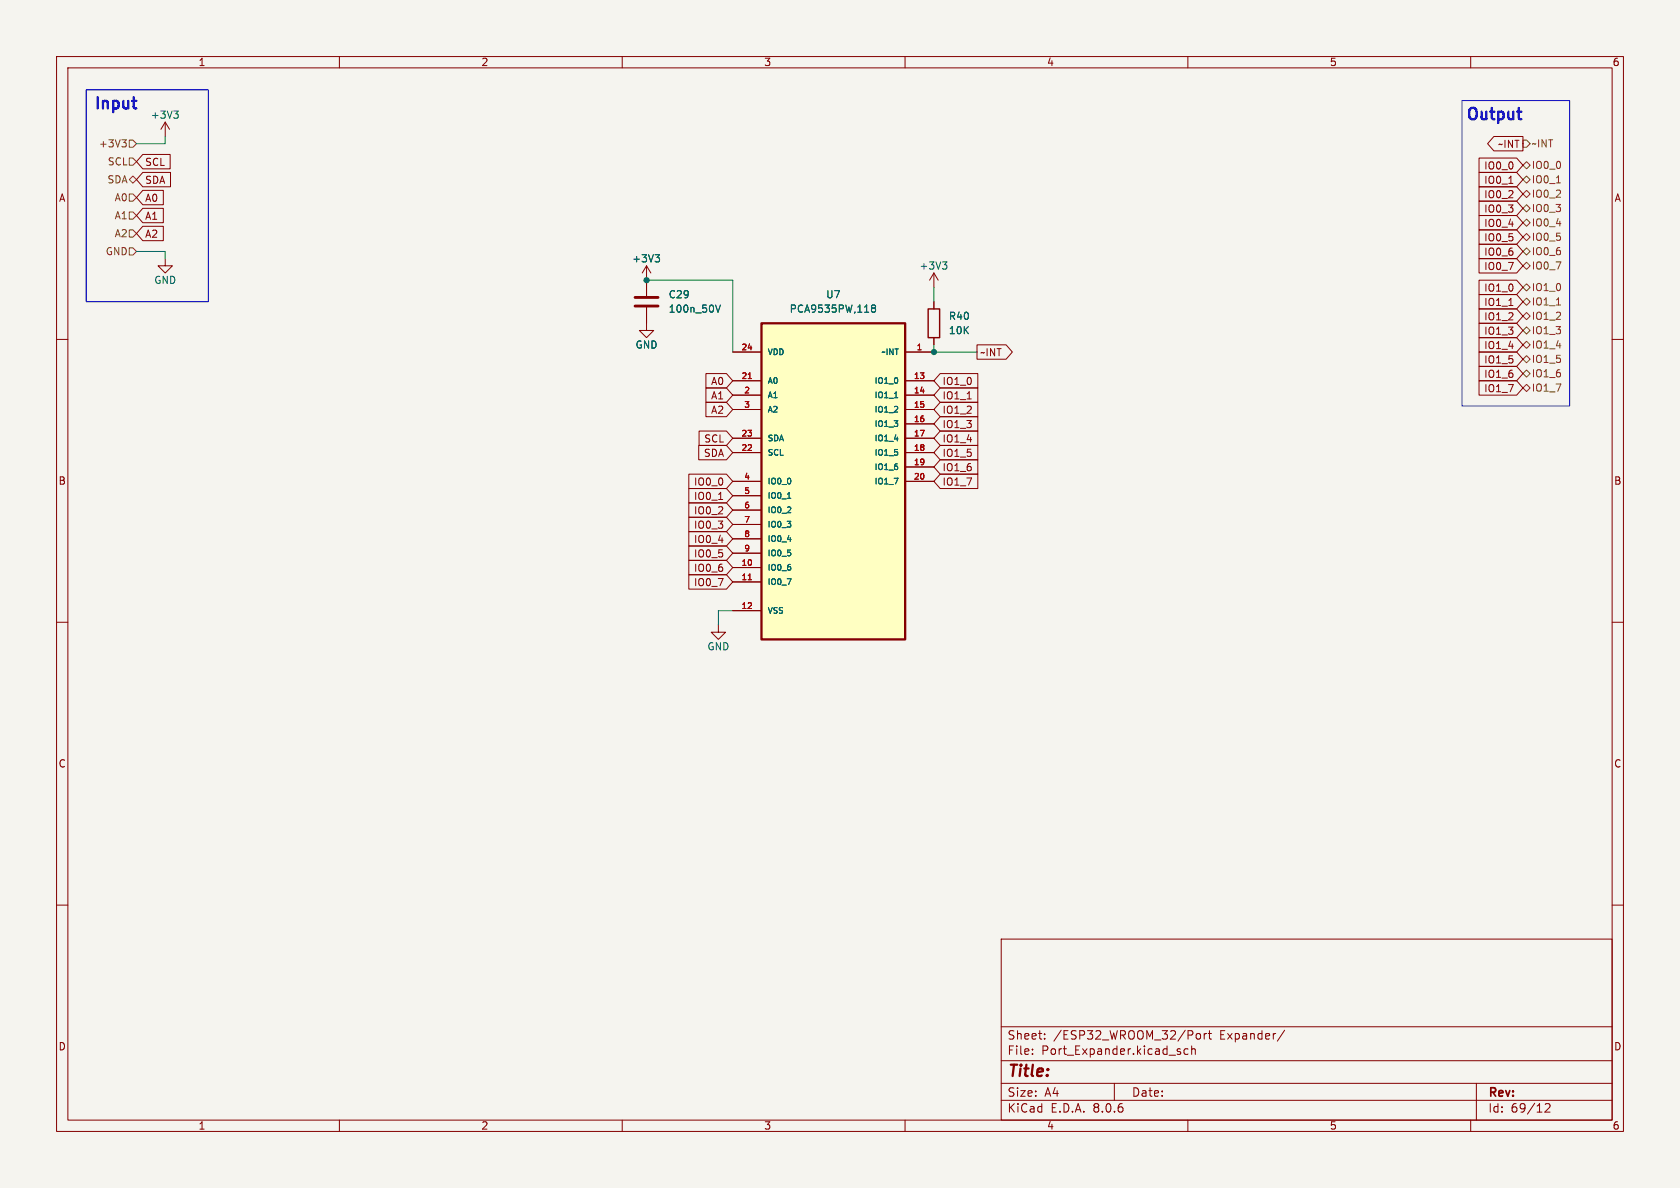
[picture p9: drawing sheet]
<svg xmlns="http://www.w3.org/2000/svg" width="297mm" height="210mm" viewBox="0 0 297 210" stroke-linecap="round" stroke-linejoin="round" font-family="sans-serif">
<path d="M0 0h297v210h-297z" fill="#f5f4ef" stroke="#f5f4ef" stroke-width=".18"/>
<g fill="none" stroke="#840000" stroke-width=".18">
<path d="M10 10h277v190h-277zM12 12h273v186h-273zM60 10v2M110 10v2M160 10v2M210 10v2M260 10v2M29.2 21.6l-.8 1.3M29.2 21.6v2.5M29.2 21.6l.8 1.3M10 60h2M114.3 54.4v4h1.3l-1.3 1.3-1.3-1.3h1.3"/>
<path d="M114.3 47v5.3M114.3 47l-.8 1.3M114.3 47l.8 1.3M165.1 48.3v2.5M165.1 53.3v1.3M165.1 59.7v1.3M165.1 48.3l-.8 1.2M165.1 48.3l.8 1.2M285 60h2M10 110h2M127 110.5v1.3h1.3l-1.3 1.2-1.3-1.2h1.3M285 110h2"/>
<path d="M10 160h2M285 160h2M177 166h108v32h-108zM60 198v2M110 198v2M160 198v2M177 194.5h108M177 191.5h108M177 187.5h108M177 181.5h108M182.5 186.3v.1M182.5 185.5v.1"/>
<path d="M184.7 183.6v.1M184.7 182.8v.1M197 191.5v3M208.3 185.9l.4 .1v.2l-.2 .2h-.3M208.3 185.4l.4 .1M210 198v2M210 185.5l-.4-.1-.3 .3v.4l.2 .2h.5M210.7 185.5l.2-.1 .3 .1 .1 .9M210.7 184.9v1.5M211.5 182.8l.5-.1 .2 .3v.4l-.1 .2-.4 .1-.2-.1M212.9 182.7v1M213.3 182.7l-.3 .1-.1 .2"/>
<path d="M213.6 182.7h.6M213.8 182.2v1.3l.4 .2M227.1 182.1l-1.3 2M260 198v2M261 191.5v6.5M273.2 195.2l.5-.1 .3 .1v.3l-.9 1.1h.9"/>
</g>
<path d="M30.7 19.6h.8l-.4 .5M31.3 20.1l.2 .3v.3l-.2 .2M115.8 45h.8l-.4 .5M116.4 45.5l.2 .3v.3l-.2 .2M126.5 53.9l.4 1.3 .5-1.3M166.6 46.3h.8l-.4 .5M167.2 46.8l.2 .2v.3l-.2 .3" fill="none" stroke="#006464" stroke-width=".18"/>
<path d="M164.1 54.6h2v5.1h-2z" fill="none" stroke="#840000" stroke-width=".25"/>
<path d="M112.3 54.1h4M112.3 52.6h4" fill="none" stroke="#840000" stroke-width=".51"/>
<path d="M134.6 57.2h25.4v55.8h-25.4z" fill="#ffffc2"/>
<path d="M134.6 57.2h25.4v55.8h-25.4z" fill="none" stroke="#840000" stroke-width=".41"/>
<g fill="none" stroke="#840000" stroke-width=".18">
<path d="M25.2 33.7h3.7v2.5h-3.7l-1.1-1.3zM25.2 30.5h4.9v2.5h-4.9l-1.1-1.2zM25.2 27.3h4.9v2.5h-4.9l-1.1-1.2zM25.2 36.8h3.7v2.6h-3.7l-1.1-1.3zM261.5 27.9h6.6l1.1 1.3-1.1 1.3h-6.6zM261.5 33h6.6l1.1 1.3-1.1 1.3h-6.6zM261.5 30.5h6.6l1.1 1.3-1.1 1.2h-6.6zM261.5 35.6h6.6l1.1 1.2-1.1 1.3h-6.6zM261.5 38.1h6.6l1.1 1.3-1.1 1.2h-6.6zM264.1 24.1h5.1v2.6h-5.1l-1.1-1.3zM266.7 32.4h.8M25.2 40h3.7v2.5h-3.7l-1.1-1.2z"/>
<path d="M29.2 45.7v1.3h1.3l-1.3 1.3-1.3-1.3h1.3M114.3 49.5v2.8M114.3 54.4v2.8M165.1 53.3v1.3M165.1 59.7v1.3M261.5 52.1h6.6l1.1 1.2-1.1 1.3h-6.6zM261.5 45.7h6.6l1.1 1.3-1.1 1.3h-6.6zM261.5 49.5h6.6l1.1 1.3-1.1 1.3h-6.6zM261.5 40.6h6.6l1.1 1.3-1.1 1.3h-6.6zM261.5 43.2h6.6l1.1 1.3-1.1 1.2h-6.6zM261.5 54.6h6.6l1.1 1.3-1.1 1.3h-6.6zM261.5 59.7h6.6l1.1 1.3-1.1 1.2h-6.6z"/>
<path d="M261.5 57.1h6.6l1.1 1.3-1.1 1.3h-6.6zM266.7 54h.8M123.5 78.7h4.9l1.1 1.3-1.1 1.3h-4.9zM123.6 76.2h4.8l1.1 1.3-1.1 1.2h-4.8zM124.8 68.6h3.6l1.1 1.3-1.1 1.2h-3.6zM124.8 66h3.6l1.1 1.3-1.1 1.3h-3.6zM124.8 71.1h3.6l1.1 1.3-1.1 1.3h-3.6zM129.5 62.2h5.1M129.5 67.3h5.1M129.5 69.9h5.1M129.5 72.4h5.1M129.5 77.5h5.1"/>
<path d="M160 62.2h5.1M160 67.3h5.1M160 69.9h5.1M160 72.4h5.1M160 74.9h5.1M160 77.5h5.1M166.2 66h6.7v2.6h-6.7l-1.1-1.3zM166.2 71.1h6.7v2.6h-6.7l-1.1-1.3zM166.2 68.6h6.7v2.5h-6.7l-1.1-1.2zM166.2 78.7h6.7v2.6h-6.7l-1.1-1.3zM166.2 73.7h6.7v2.5h-6.7l-1.1-1.3zM166.2 76.2h6.7v2.5h-6.7l-1.1-1.2z"/>
<path d="M171 70.5h.7M172.7 61h5.2l1.1 1.2-1.1 1.3h-5.2zM261.5 62.2h6.6l1.1 1.3-1.1 1.3h-6.6zM261.5 64.8h6.6l1.1 1.2-1.1 1.3h-6.6zM261.5 67.3h6.6l1.1 1.3-1.1 1.3h-6.6zM121.8 86.4h6.6l1.1 1.2-1.1 1.3h-6.6zM121.8 91.4h6.6l1.1 1.3-1.1 1.3h-6.6zM121.8 83.8h6.6l1.1 1.3-1.1 1.3h-6.6zM121.8 88.9h6.6l1.1 1.3-1.1 1.2h-6.6zM121.8 94h6.6l1.1 1.3-1.1 1.2h-6.6zM121.8 99.1h6.6l1.1 1.2-1.1 1.3h-6.6zM121.8 96.5h6.6l1.1 1.3-1.1 1.3h-6.6z"/>
<path d="M127 88.3h.8M129.5 80h5.1M129.5 85.1h5.1M129.5 87.6h5.1M129.5 90.2h5.1M129.5 92.7h5.1M129.5 95.3h5.1M129.5 97.8h5.1M160 80h5.1M160 82.6h5.1M160 85.1h5.1M166.2 81.3h6.7v2.5h-6.7l-1.1-1.2z"/>
<path d="M166.2 83.8h6.7v2.6h-6.7l-1.1-1.3zM121.8 101.6h6.6l1.1 1.3-1.1 1.2h-6.6zM129.5 100.3h5.1M129.5 102.9h5.1M129.5 108h5.1"/>
</g>
<path d="M132.3 66.9h.6M132.3 102.5h.6" fill="none" stroke="#a90000" stroke-width=".18"/>
<path d="M115.8 45h.8l-.4 .5M116.4 45.5l.2 .3v.3l-.2 .2M126.5 53.9l.4 1.3 .5-1.3M154.3 54.5l-.2-.3 .2-.3h.2l.3 .3-.3 .3M154.3 54.5l-.2 .2v.4l.2 .1 .4-.1 .1-.2-.1-.3-.2-.1M154.3 54.5h.2M158.1 70.3h.6M139.2 88.1h.6" fill="none" stroke="#006464" stroke-width=".18"/>
<g fill="none" stroke="#725600" stroke-width=".18">
<path d="M21.5 24.7h.8l-.4 .5M22.1 25.2l.2 .2v.3l-.2 .3M22.9 37.5h.6l.6 .6-.6 .6h-.6zM22.9 24.8h.6l.6 .6-.6 .6h-.6zM22.9 27.9h.6l.6 .7-.6 .6h-.6zM22.9 34.3h.6l.6 .6-.6 .7h-.6zM23.5 31.1l.6 .7-.6 .6-.6-.6zM269.2 34.3l.7-.6 .6 .6-.6 .6zM269.2 36.8l.7-.6 .6 .6-.6 .7zM269.2 39.4l.7-.7 .6 .7-.6 .6zM269.2 24.8h.7l.6 .6-.6 .6h-.7zM269.2 31.8l.7-.7 .6 .7-.6 .6z"/>
<path d="M269.2 29.2l.7-.6 .6 .6-.6 .6zM275.2 32.3h.7M22.9 43.8h.6l.6 .7-.6 .6h-.6zM22.9 40.6h.6l.6 .7-.6 .6h-.6zM269.2 58.4l.7-.6 .6 .6-.6 .7zM269.2 53.3l.7-.6 .6 .6-.6 .7zM269.2 55.9l.7-.7 .6 .7-.6 .6zM269.2 44.5l.7-.7 .6 .7-.6 .6zM269.2 41.9l.7-.6 .6 .6-.6 .6zM269.2 47l.7-.6 .6 .6-.6 .6zM269.2 50.8l.7-.6 .6 .6-.6 .6zM275.2 53.9h.7"/>
<path d="M269.2 68.6l.7-.7 .6 .7-.6 .6zM269.2 66l.7-.6 .6 .6-.6 .7zM269.2 63.5l.7-.6 .6 .6-.6 .6zM269.2 61l.7-.7 .6 .7-.6 .6z"/>
</g>
<path d="M15.2 15.9h21.6v37.4h-21.6zM258.4 17.8h19.1v54h-19.1z" fill="none" stroke="#0000c2" stroke-width=".18"/>
<path d="M29.2 24.1v1.3h-5.1M24.1 44.5h5.1v1.2M114.3 49.5h15.2v12.7M165.1 50.8v2.5M165.1 61v1.2h7.6M129.5 108h-2.5v2.5" fill="none" stroke="#009600" stroke-width=".18"/>
<g fill="#009600" stroke="#009600" stroke-width=".18">
<circle cx="165.1" cy="62.2" r=".46"/>
<circle cx="114.3" cy="49.5" r=".46"/>
</g>
<g font-size="2.8" fill="#0000c2">
<text x="16.5" y="19.4">Input</text>
<text x="259.1" y="21.3">Output</text>
</g>
<text font-size="2.8" fill="#840000" x="178" y="190.9">Title:</text>
<g font-size="2.1" fill="#840000">
<text x="178" y="184">Sheet:</text>
<text x="186.2" y="184">/ESP32_WROOM_32/Port</text>
<text x="215.7" y="184">Expander/</text>
<text x="178" y="186.7">File:</text>
<text x="184.1" y="186.7">Port_Expander.kicad_sch</text>
<text x="178" y="196.9">KiCad</text>
<text x="178" y="194.1">Size:</text>
<text x="184.7" y="194.1">A4</text>
<text x="185.7" y="196.9">E.D.A.</text>
<text x="193.3" y="196.9">8.0.6</text>
<text x="200" y="194.1">Date:</text>
<text x="263" y="194.3">Rev:</text>
<text x="263" y="196.9">Id:</text>
<text x="267.1" y="196.9">69/12</text>
</g>
<g font-size="1.8" fill="#840000">
<text x="35" y="11.9">1</text>
<text x="85" y="11.9">2</text>
<text x="135" y="11.9">3</text>
<text x="185" y="11.9">4</text>
<text x="235" y="11.9">5</text>
<text x="285" y="11.9">6</text>
<text x="25.6" y="29.5">SCL</text>
<text x="264.7" y="26.4">~INT</text>
<text x="10.3" y="35.9">A</text>
<text x="25.6" y="35.9">A0</text>
<text x="25.6" y="32.7">SDA</text>
<text x="262.3" y="30.2">IO0_0</text>
<text x="262.3" y="35.2">IO0_2</text>
<text x="262.3" y="32.7">IO0_1</text>
<text x="285.3" y="35.9">A</text>
<text x="25.6" y="39.1">A1</text>
<text x="262.3" y="37.8">IO0_3</text>
<text x="262.3" y="40.3">IO0_4</text>
<text x="25.6" y="42.2">A2</text>
<text x="262.3" y="47.9">IO0_7</text>
<text x="262.3" y="42.9">IO0_5</text>
<text x="262.3" y="45.4">IO0_6</text>
<text x="262.3" y="51.8">IO1_0</text>
<text x="262.3" y="54.3">IO1_1</text>
<text x="262.3" y="56.8">IO1_2</text>
<text x="262.3" y="59.4">IO1_3</text>
<text x="173.2" y="63.2">~INT</text>
<text x="262.3" y="64.5">IO1_5</text>
<text x="262.3" y="61.9">IO1_4</text>
<text x="125.6" y="70.8">A1</text>
<text x="125.6" y="68.3">A0</text>
<text x="166.5" y="68.3">IO1_0</text>
<text x="166.5" y="70.8">IO1_1</text>
<text x="262.3" y="67">IO1_6</text>
<text x="262.3" y="69.5">IO1_7</text>
<text x="125.6" y="73.3">A2</text>
<text x="166.5" y="73.3">IO1_2</text>
<text x="166.5" y="75.9">IO1_3</text>
<text x="124.3" y="81">SDA</text>
<text x="124.4" y="78.4">SCL</text>
<text x="166.5" y="81">IO1_5</text>
<text x="166.5" y="83.5">IO1_6</text>
<text x="166.5" y="78.4">IO1_4</text>
<text x="10.3" y="85.9">B</text>
<text x="122.6" y="88.6">IO0_1</text>
<text x="122.6" y="86">IO0_0</text>
<text x="166.5" y="86">IO1_7</text>
<text x="285.3" y="85.9">B</text>
<text x="122.6" y="93.7">IO0_3</text>
<text x="122.6" y="91.1">IO0_2</text>
<text x="122.6" y="96.2">IO0_4</text>
<text x="122.6" y="101.3">IO0_6</text>
<text x="122.6" y="98.7">IO0_5</text>
<text x="122.6" y="103.8">IO0_7</text>
<text x="10.3" y="135.9">C</text>
<text x="285.3" y="135.9">C</text>
<text x="10.3" y="185.9">D</text>
<text x="285.3" y="185.9">D</text>
<text x="35" y="199.9">1</text>
<text x="85" y="199.9">2</text>
<text x="135" y="199.9">3</text>
<text x="185" y="199.9">4</text>
<text x="235" y="199.9">5</text>
<text x="285" y="199.9">6</text>
</g>
<g font-size="1.8" fill="#006464">
<text x="26.6" y="21.2">+3V3</text>
<text x="111.7" y="46.6">+3V3</text>
<text x="162.5" y="47.9">+3V3</text>
<text x="27.2" y="50.4">GND</text>
<text x="118.1" y="52.9">C29</text>
<text x="145.9" y="52.9">U7</text>
<text x="118.1" y="55.5">100n_50V</text>
<text x="139.5" y="55.5">PCA9535PW,118</text>
<text x="167.6" y="56.7">R40</text>
<text x="167.6" y="59.3">10K</text>
<text x="112.3" y="61.8">GND</text>
<text x="125" y="115.2">GND</text>
</g>
<g font-size="1.8" fill="#725600">
<text x="17.4" y="26.3">+3V3</text>
<text x="19" y="29.4">SCL</text>
<text x="270.7" y="26.3">~INT</text>
<text x="18.9" y="32.6">SDA</text>
<text x="20.2" y="35.8">A0</text>
<text x="270.7" y="35.2">IO0_2</text>
<text x="270.7" y="32.6">IO0_1</text>
<text x="270.7" y="30.1">IO0_0</text>
<text x="20.2" y="39">A1</text>
<text x="270.7" y="37.7">IO0_3</text>
<text x="270.7" y="40.2">IO0_4</text>
<text x="18.6" y="45.3">GND</text>
<text x="20.2" y="42.1">A2</text>
<text x="270.7" y="45.3">IO0_6</text>
<text x="270.7" y="42.8">IO0_5</text>
<text x="270.7" y="47.9">IO0_7</text>
<text x="270.7" y="51.7">IO1_0</text>
<text x="270.7" y="59.3">IO1_3</text>
<text x="270.7" y="54.2">IO1_1</text>
<text x="270.7" y="56.7">IO1_2</text>
<text x="270.7" y="64.4">IO1_5</text>
<text x="270.7" y="61.8">IO1_4</text>
<text x="270.7" y="69.4">IO1_7</text>
<text x="270.7" y="66.9">IO1_6</text>
</g>
<g font-size="1.4" fill="#a90000">
<text x="131" y="62">24</text>
<text x="161.9" y="62">1</text>
<text x="131" y="67.1">21</text>
<text x="131.5" y="69.6">2</text>
<text x="161.5" y="67.1">13</text>
<text x="161.5" y="69.6">14</text>
<text x="131" y="77.2">23</text>
<text x="131.5" y="72.1">3</text>
<text x="161.5" y="72.1">15</text>
<text x="161.5" y="74.7">16</text>
<text x="161.5" y="77.2">17</text>
<text x="131" y="79.8">22</text>
<text x="161.5" y="79.8">18</text>
<text x="161.5" y="82.3">19</text>
<text x="131.5" y="84.8">4</text>
<text x="131.5" y="87.4">5</text>
<text x="131.5" y="89.9">6</text>
<text x="161.5" y="84.8">20</text>
<text x="131.5" y="92.5">7</text>
<text x="131.5" y="95">8</text>
<text x="131" y="100.1">10</text>
<text x="131.5" y="97.5">9</text>
<text x="131" y="102.6">11</text>
<text x="131" y="107.7">12</text>
</g>
<g font-size="1.4" fill="#006464">
<text x="135.6" y="63">VDD</text>
<text x="155.7" y="63">~INT</text>
<text x="135.6" y="70.6">A1</text>
<text x="135.6" y="68">A0</text>
<text x="154.5" y="68">IO1_0</text>
<text x="154.5" y="70.6">IO1_1</text>
<text x="135.6" y="73.1">A2</text>
<text x="154.5" y="73.1">IO1_2</text>
<text x="154.5" y="75.7">IO1_3</text>
<text x="135.6" y="80.7">SCL</text>
<text x="135.6" y="78.2">SDA</text>
<text x="154.5" y="78.2">IO1_4</text>
<text x="154.5" y="80.7">IO1_5</text>
<text x="154.5" y="83.3">IO1_6</text>
<text x="135.6" y="85.8">IO0_0</text>
<text x="135.6" y="88.4">IO0_1</text>
<text x="154.5" y="85.8">IO1_7</text>
<text x="135.6" y="90.9">IO0_2</text>
<text x="135.6" y="93.4">IO0_3</text>
<text x="135.6" y="96">IO0_4</text>
<text x="135.6" y="101.1">IO0_6</text>
<text x="135.6" y="98.5">IO0_5</text>
<text x="135.6" y="103.6">IO0_7</text>
<text x="135.6" y="108.7">VSS</text>
</g>
</svg>
